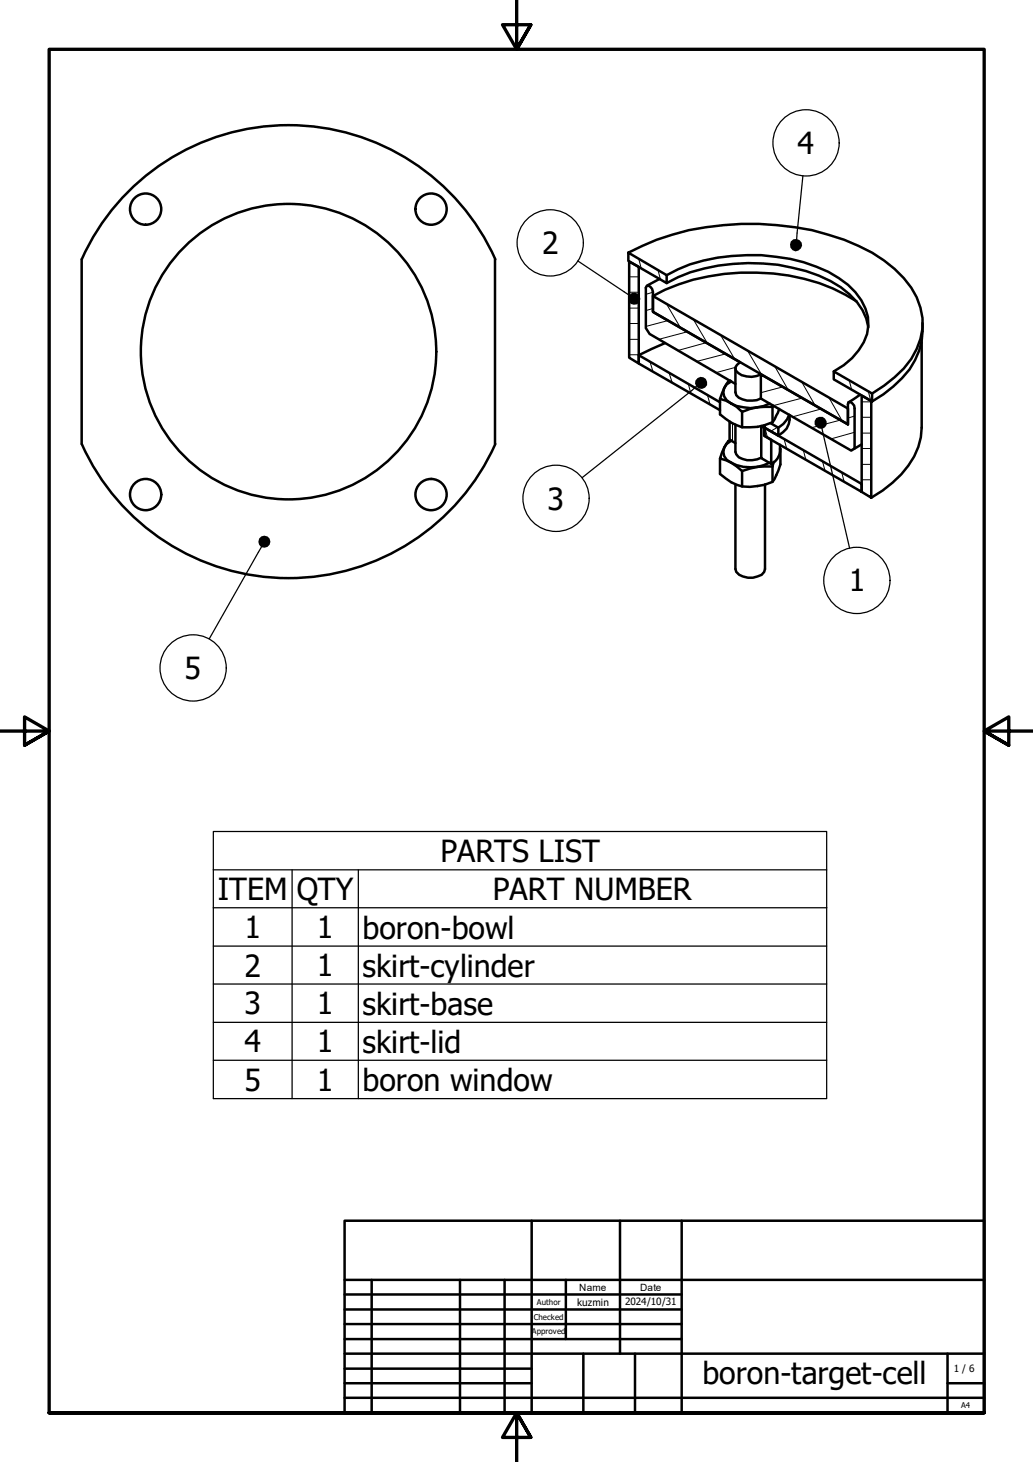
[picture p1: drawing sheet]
<svg xmlns="http://www.w3.org/2000/svg" width="210mm" height="297mm" viewBox="0 0 210 297" stroke-linecap="round" stroke-linejoin="round" font-family="sans-serif">
<!-- layer: Hatch (ISO) -->
<g fill="none" stroke="#000" stroke-width=".2">
<path d="M127.8 59.4h2M127.8 56.2h2M129.8 52.6l.5 2M132.7 59.4l-1.5 .4M133.7 54.8l.5 2M127.8 72.1h2M127.8 68.9h2M127.8 65.7h2M127.8 62.6h2M132.1 73.5l.6 2M132.7 62.7l-1.5 .4M132.7 63.3l.1 .1"/>
<path d="M135.4 61.7l2.9 4.9M135.7 65.1l-4.5 1.2M136 75.8l.6 1.9M139.6 67.4l-5.7 1.5M139.9 78l.5 2M140.9 64.9l2.9 4.9M143.5 69.6l-5.8 1.6M146.4 68l2.9 4.9M147.4 71.9l-5.8 1.5M149.4 77.9h.1M149.5 74.6l-4 1.1M151.9 71.2l2.9 4.9"/>
<path d="M155.2 76.4l-.6 .2M157.4 74.4l2.8 4.9M159.1 78.6l-4.5 1.2M162.9 77.6l2.8 4.9M172.6 77.2l.5 2M176.4 79.5l.6 2M143.8 80.3l.5 1.9M148.8 86v3.7M155.4 87l.6 1.9M156.5 89.3v4.9M158 86.8l-1.5 .9M159.3 89.3l.6 1.8"/>
<path d="M163 80.9l-5.9 1.5M163.2 91.5l.5 1.9M166.9 83.1l-5.9 1.6M167.1 93.8l.5 1.8M168.4 80.7l2.8 4.9M170.7 85.4l-5.8 1.5M171 96l.5 1.9M173.7 91.1l-1 .3M173.7 87.8l-4.9 1.4M173.7 84.5l-1.4 .4M174.9 98.2l.2 .7M175.1 97.5h1.9"/>
<path d="M175.1 94.3h1.9M175.1 91.1h1.9M175.1 88h1.9M175.1 84.8h1.9M175.1 81.6h1.9M176.3 100.7h.7"/>
</g>
<!-- layer: Visible (ISO) -->
<g fill="none" stroke="#000" stroke-width=".51">
<path d="M100.6 52.7v37.5M100.6 52.7a46 46 0 0 0-42-27.3 46 46 0 0 0-42 27.3v37.5a46 46 0 0 0 42 27.3 46 46 0 0 0 42-27.3M127.7 51.3l7.8 4.6v1.6l-7.8-4.5zM127.7 51.3a51.2 51.2 0 0 1 22.9-5.8 54.7 54.7 0 0 1 23.9 4.5 23.6 23.6 0 0 1 11.8 10.4 12.3 12.3 0 0 1-1.1 12.5 25.8 25.8 0 0 1-8 7.1M127.8 53.1l2 1.1v19.7l-2-1.2zM134 56.7l-2.5 1.3M135.5 55.9a33.3 33.3 0 0 1 16.2-4.1 35.2 35.2 0 0 1 16.6 3.4 15.3 15.3 0 0 1 7.6 7.5 8.3 8.3 0 0 1-1.4 8.4l-1.4 1.7-1.7 1.4-2 1.3M135.5 57.5a35.4 35.4 0 0 1 19.5-4 32 32 0 0 1 15.9 4.9 12.6 12.6 0 0 1 5.5 8.1M132.7 60.1l39.6 22.9v3.2l-39.6-22.8zM132.7 60.1a43.7 43.7 0 0 1 30.8-3.4 33.7 33.7 0 0 1 10.6 4.5M135.1 69.7l-5.3 2.5M148.4 77.3l-.4 .2a10.4 10.4 0 0 0-1.7 3.6l1.2 .3 1.1 .6"/>
<path d="M148.6 77.5a2.37 2.37 0 0 0-1.6 2.2 2.37 2.37 0 0 0 1.6 2.3M149.4 74.8v4.9l.2 .6a4.4 4.4 0 0 0 5 .7M154.6 76.1l17.7 10.1 .1-4.5a1.13 1.13 0 0 1 1.3 1.3v8.1l-.7 .5-18.4-10.6zM154.6 76.1a4.3 4.3 0 0 1-5.1-.8l-.1-.7 1-1-17.7-10.2v-4.1a1.12 1.12 0 0 0-1.3-1.2l-.2 .3v8.3l.8 1.1 17.4 10.2M169.4 75.5l7.8 4.5v1.6l-7.8-4.5zM187.3 69.5v17.4a15 15 0 0 1-5.9 11.2l-2.1 1.6-2.3 1.4M187.5 65.6a14.1 14.1 0 0 1-4.2 11.2l-1.8 1.7-2 1.6-2.3 1.5M146.3 81.7l-16.5-9.5v1.7l16.5 9.4M146.3 81.1v3.1a11.1 11.1 0 0 0 4.5 2.6 11.8 11.8 0 0 0 6.2-1l.4-.6 .9-2.1M148.3 85.6v3.8l1.1 .6M148.4 89.4l-.4 .2a10.4 10.4 0 0 0-1.7 3.6 8.7 8.7 0 0 1 4.5 2.5 13.4 13.4 0 0 1 6.2-.9M148.6 82a8.6 8.6 0 0 0 7.8 0"/>
<path d="M148.6 82l1.1 .7 1.1 1a12.1 12.1 0 0 1 6.2-1M148.6 89.5a2.37 2.37 0 0 0-1.6 2.3 2.37 2.37 0 0 0 1.6 2.2 8.6 8.6 0 0 0 7.8 0M149.4 98.4v17.2l.2 .6a4.2 4.2 0 0 0 5.2 .6l.5-.6 .1-.6v-17.2M149.4 86.3v5.5l.2 .5a3.8 3.8 0 0 0 4.2 1l.9-.3M150.8 83.7v3.1M150.8 95.7v3.1M154.7 86.6l.6 .3v1.6l1.4 .9v4.9l-2-1.2zM155.3 88.5h.1M155.4 86.9l19.7 11.4v1.6l-19.7-11.3zM155.4 86.8l-.1 .1M156.5 86l1.7 .9v1.6l-2.8-1.6v-.5M157 82.7v3.1"/>
<path d="M157 94.8v3.1M157.1 82.4l-.1 .3M157.2 93.8l-.2 1M158.5 90.4a3.5 3.5 0 0 1-1.8 3.9M158.5 91.1v.3M158.6 91.2a9.2 9.2 0 0 1-1.6 6.7 12.9 12.9 0 0 1-6.2 .9 9.7 9.7 0 0 1-4.5-2.5v-3.1M160.4 84.3l-.5 .9-.7 .9-1 .8M160.4 84.4a4 4 0 0 1-2.2 4.1M174.8 80.2l-2.3 1.5M175.1 80.4l1.9 1.1v19.6l-1.9-1.2zM175.1 90.3l-1.4 .8"/>
<circle cx="29.6" cy="42.5" r="3.2"/>
<circle cx="87.6" cy="42.5" r="3.2"/>
<circle cx="58.6" cy="71.4" r="30"/>
<circle cx="29.6" cy="100.5" r="3.2"/>
<circle cx="87.6" cy="100.5" r="3.2"/>
</g>
<!-- layer: Symbol (ISO) -->
<g fill="none" stroke="#000" stroke-width=".25">
<path d="M163.2 35.7l-1.3 12.8M117.4 53l10.4 7M141.5 78.5l-23.2 18.6M167 87.2l5.6 24.2M53.1 111.2l-10.6 18.6M43.3 176.7v-7.8h124.7v7.8M43.3 176.7h124.7v7.7M43.3 176.7v46.5h124.7v-38.8M59.4 176.7v46.5M72.8 176.7v46.5M43.3 184.4h124.7M43.3 192.2h124.7"/>
<path d="M43.3 199.9h124.7M43.3 207.7h124.7M43.3 215.4h124.7"/>
<circle cx="163.8" cy="29" r="6.7"/>
<circle cx="111.8" cy="49.3" r="6.7"/>
<circle cx="113" cy="101.2" r="6.7"/>
<circle cx="174.1" cy="117.9" r="6.7"/>
<circle cx="39.2" cy="135.7" r="6.7"/>
</g>
<!-- layer: Border (ISO) -->
<path d="M105 0v10l-2.9-5h5.8l-2.9 5 2.9-5M0 148.5h10l-5-2.8v5.7l5-2.9-5 2.9M210 148.5h-10l5-2.8v5.7l-5-2.9 5 2.9M10 287v-277h190v277h-190h190M107.9 292l-2.9-5 2.9 5h-5.8l2.9-5v10" fill="none" stroke="#000" stroke-width=".68"/>
<!-- layer: Title (ISO) -->
<g fill="none" stroke="#000" stroke-width=".51">
<path d="M70 248h130v39h-130zM108 248v39M126 248v27M138.5 248v39M70 275h130M70 263h68.5M70 266.1h68.5M70 269h68.5M70 272.1h68.5M70 278.1h38M70 260h130M75.5 260v27"/>
<path d="M93.5 260v27M102.5 260v27M115 260v12.1M118.5 275v12M129 275v12M192.5 275v12M70 281h38M70 284h130M192.5 281h7.5"/>
</g>
<!-- layer: Symbol (ISO) -->
<g fill="#000">
<circle cx="161.7" cy="49.8" r="1.28"/>
<circle cx="128.9" cy="60.7" r="1.24"/>
<circle cx="142.5" cy="77.8" r="1.25"/>
<circle cx="166.8" cy="85.9" r="1.25"/>
<circle cx="53.7" cy="110.1" r="1.23"/>
</g>
<g font-size="6.2">
<text x="162.1" y="31.3">4</text>
<text x="110.2" y="51.6">2</text>
<text x="111.3" y="103.6">3</text>
<text x="172.5" y="120.2">1</text>
<text x="37.5" y="138">5</text>
<text x="89.5" y="175.1">PARTS LIST</text>
<text x="44.3" y="182.8">ITEM</text>
<text x="60.3" y="182.9">QTY</text>
<text x="100.2" y="182.8">PART NUMBER</text>
<text x="49.7" y="190.6">1</text>
<text x="64.3" y="190.6">1</text>
<text x="73.7" y="190.7">boron-bowl</text>
<text x="49.7" y="198.4">2</text>
<text x="64.3" y="198.3">1</text>
<text x="73.7" y="198.4">skirt-cylinder</text>
<text x="49.7" y="206.1">3</text>
<text x="64.3" y="206.1">1</text>
<text x="73.7" y="206.2">skirt-base</text>
<text x="49.7" y="213.8">4</text>
<text x="64.3" y="213.8">1</text>
<text x="73.7" y="213.9">skirt-lid</text>
<text x="49.7" y="221.6">5</text>
<text x="64.3" y="221.6">1</text>
<text x="73.7" y="221.7">boron window</text>
<text x="142.7" y="281.3">boron-target-cell</text>
</g>
<g font-size="2">
<text x="117.7" y="262.2">Name</text>
<text x="130" y="262.2">Date</text>
<text x="117.3" y="265.3">kuzmin</text>
<text x="127" y="265.1">2024/10/31</text>
<text x="193.8" y="278.7">1 / 6</text>
</g>
<g font-size="1.6">
<text x="108.5" y="268.2">Checked</text>
<text x="109.1" y="265.1">Author</text>
<text x="108" y="271">Approved</text>
<text x="195.3" y="286.1">A4</text>
</g>
</svg>
